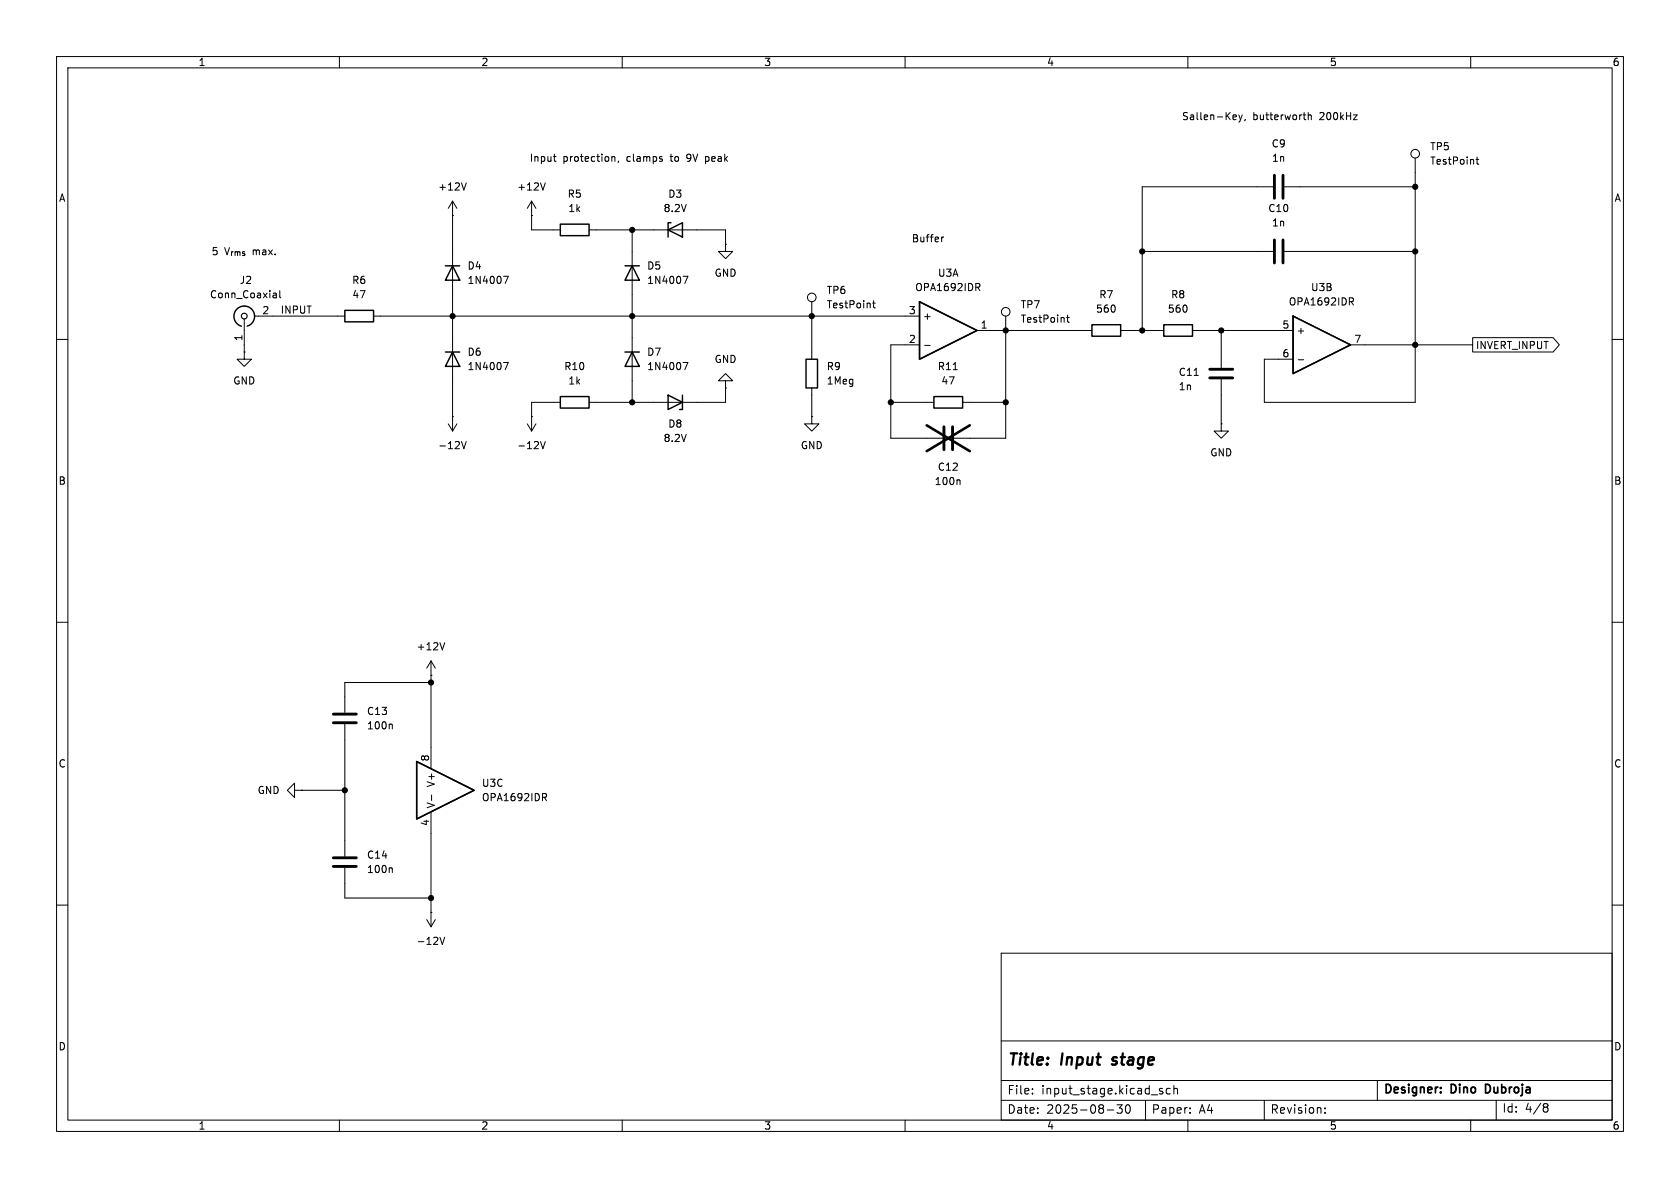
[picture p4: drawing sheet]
<svg xmlns="http://www.w3.org/2000/svg" width="297mm" height="210mm" viewBox="0 0 297 210" stroke-linecap="round" stroke-linejoin="round" font-family="sans-serif">
<g fill="none" stroke="#000" stroke-width=".18">
<path d="M10 10h277v190h-277zM12 12h273v186h-273zM60 10v2M110 10v2M160 10v2M210 10v2M231.3 19.9v1.3M260 10v2M80 38.1h.1M80 35.6v40.6M80 35.6l-.8 1.2M80 35.6l.8 1.2"/>
<path d="M82.4 32.3l-.4 1.3M94 38.1h.1M94 35.6v5h5.1M94 35.6l-.8 1.2M94 35.6l.7 1.2M96.4 32.3l-.4 1.3M97.8 27.7h.5M98 28.3l.3 .2M108.2 27.8l.1-.1h.4v.8M109.4 28.5l-.1 .2M116.9 28.1l.2 .2-.2 .2M116.9 27.7h.2"/>
<path d="M124.7 27.7v1.2M124.7 28.5h.2M124.9 27.7h-.2M218.2 20.3l.3 .1 .1 .2-.6 .1M218.5 21.1l-.3 .1M219 20.3l.3 .9M219.3 21.2l-.3 .4M219.6 20.3l-.3 .9M220.2 21.1l-.2 .2M225 33h-23.1v25.4M227.1 33h23.1M230.4 20.3h.5"/>
<path d="M230.7 21.2h.2M231.3 20.4l.2-.1 .3 .1v.8M250.2 27.9v43.2h-26.7v-7.6h5.1M260.9 28.2h.5M261.1 27.8v1l.3 .2M10 60h2M43.2 56.4v5.8M45 55.9h16M48.4 51.8h.3l.2 .2v.6M48.9 52.6h-.5M48.9 52.1l-.5 .1M49.5 51.4v1.1l.1 .1"/>
<path d="M66 55.9h96.6M89 48.8h.9l-.6 1.3M104.1 40.6h24.2v2.6M111.8 40.6v30.5M120.8 48.8h.8l-.5 1.3M128.3 43.2v1.3h1.2l-1.2 1.2-1.3-1.2h1.3M128.3 43.2h.1M143.5 53.3v10.2M154.3 53.6h.4M154.4 53.2v1l.3 .2M166.5 41.9v.8M166.8 41.9l-.3 .2"/>
<path d="M172.5 50.1h.5l.2 .3-.1 .3-.6 .1M172.7 58.4h20.3M172.8 50.8l.4 .6M177.8 55.9v21.6h-9.1M188.6 56.1h.4M188.7 55.7v1.1l.3 .2M198.1 58.4h7.6M201.9 44.5h23.1M210.8 58.4h17.8M215.9 58.4v6.6M227.1 44.5h23.1M238.5 52.6h.5l.3 .3-.1 .4h-.7"/>
<path d="M238.9 53.3l.4 .6M260.3 59.7h14.3l1.1 1.3-1.1 1.2h-14.3zM285 60h2M43.2 62.2v1.3h1.2l-1.2 1.3-1.3-1.3h1.3M43.2 62.2h.1M79.2 74.9l.8 1.3M80 73.7h.1M80.8 74.9l-.8 1.3M81.6 78l.4 1.3 .4-1.3M89 64.1h.9l-.6 1.2M93.2 74.9l.8 1.3M94 73.7h.1"/>
<path d="M94.7 74.9l-.7 1.3M95.6 78l.4 1.3 .4-1.3M99.1 71.1h-5.1v5.1M120.8 64.1h.8l-.5 1.2M128.3 67.3h1.2l-1.2-1.3-1.3 1.3h1.3v1.3M128.3 68.6h.1M128.3 68.6v2.5h-24.2M143.5 73.7v1.2h1.3l-1.3 1.3-1.3-1.3h1.3M143.5 73.7h.1M143.5 68.6v5.1M157.5 71.1h7.6M162.6 61h-5.1v16.5h9.1"/>
<path d="M163.5 61.1h.9M168.5 65.3h.7M170.2 71.1h7.6M211.1 66.4h.7M215.9 74.9v1.3h1.3l-1.3 1.3-1.3-1.3h1.3M215.9 74.9h.1M215.9 67.1v7.8M229.5 63.6h1M238.8 61h21.5M169.5 84.8l.2 .2v.7M10 110h2M76.2 119.4h.1"/>
<path d="M76.2 116.8v19.1M76.2 116.8l-.8 1.3M76.2 116.8l.8 1.3M78.6 113.6l-.4 1.3M285 110h2M52.1 139.7v-1.3l-1.3 1.3 1.3 1.3v-1.3h1.2M53.3 139.7h.1M53.3 139.7h7.7M61 128v23.4M69.2 128l.2 .2v.6M76.2 120.7h-15.2v5.3M10 160h2"/>
<path d="M61 153.4v5.4h15.2M69.2 153.4l.2 .2v.6M76.2 143.5v20.3M76.3 140.5v1M95.9 140.3h.5l.2 .2-.1 .4h-.6M96.2 140.9l.4 .6M285 160h2M75.4 162.6l.8 1.2M76.2 161.3h.1M77 162.6l-.8 1.2M77.8 165.7l.4 1.2 .4-1.2M177 168.5h108v29.5h-108z"/>
<path d="M60 198v2M110 198v2M160 198v2M177 191h108M177 184h108M177 194.5h108M182.5 193.3v.1M182.5 192.5v.1M195.7 196.2h1.2M197.5 195.3h.9l-.5 .6 .4 .1v.7l-.2 .1h-.4l-.2-.1M199.2 195.4l.1-.1a.81 .81 0 0 1 .6 .6 .81 .81 0 0 1-.3 .8l-.1 .1a.81 .81 0 0 1-.6-.6 .81 .81 0 0 1 .3-.8zM202.5 194.5v3.5"/>
<path d="M205.2 192.9l.3 .1 .1 .2-.2 .2h-.3M205.2 192.4l.3 .1M206.9 192.5l-.4-.1-.3 .3v.4l.1 .2h.6M207.5 192.5l.2-.1 .4 .1 .1 .9M207.5 191.9v1.5M210 198v2M210.4 196.7v.1M210.4 195.9v.1M223.5 194.5v3.5M234.2 196.7v.1M234.2 195.9v.1M243.5 191v3.5"/>
<path d="M260 198v2M264.5 194.5v3.5M273.1 195.1h.3l.3 .3-.3 .3M273.1 195.7h.3M273.4 195.7l.3 .3v.3l-.3 .3h-.3"/>
<circle cx="250.2" cy="27.2" r=".76"/>
<circle cx="143.5" cy="52.6" r=".76"/>
<circle cx="177.8" cy="55.1" r=".76"/>
</g>
<path d="M196.6 188.1l.1 .1M196.8 187l-.1 .3v.1" fill="none" stroke="#000" stroke-width=".4"/>
<path d="M254.7 193v.2M254.7 192.3v.1M263 191.7h-.4v1.5h.4" fill="none" stroke="#000" stroke-width=".3"/>
<path d="M225.3 31v4.1M226.8 31v4.1M225.3 42.4v4.1M226.8 42.4v4.1M166.9 75.4v4.1M168.4 75.4v4.1M213.9 66.8h4M213.9 65.3h4M58.9 127.8h4.1M58.9 126.2h4.1M58.9 153.2h4.1M58.9 151.6h4.1" fill="none" stroke="#000" stroke-width=".51"/>
<g fill="none" stroke="#000" stroke-width=".25">
<path d="M99.1 39.6h5v2.1h-5zM118.6 39.4h-.5v2.5M42.7 57.7a1.81 1.81 0 0 1-1-2.8 1.81 1.81 0 0 1 3 0 1.81 1.81 0 0 1-1 2.8M61 54.9h5v2h-5zM78.7 47h2.6M80 47l1.3 2.5h-2.6zM110.5 47h2.5M111.8 47l1.2 2.5h-2.5zM118.1 40.6l2.5-1.2v2.5zM162.6 53.3l10.1 5.1-10.1 5.1zM193 57.4h5.1v2h-5.1zM205.7 57.4h5.1v2h-5.1z"/>
<path d="M228.6 55.9l10.2 5.1-10.2 5zM78.7 62.2h2.6M80 62.2l1.3 2.6h-2.6zM99.1 70.1h5v2h-5zM110.5 62.2h2.5M111.8 62.2l1.2 2.6h-2.5zM118.1 69.9l2.5 1.2-2.5 1.3zM120.6 69.9v2.5h-.5M142.5 63.5h2v5.1h-2zM165.1 70.1h5.1v2h-5.1zM73.7 134.6l10.1 5.1-10.1 5.1z"/>
</g>
<path d="M163.8 75.2l7.6 4.6M171.4 75.2l-7.6 4.6" fill="none" stroke="#000" stroke-width=".46"/>
<circle cx="43.2" cy="55.9" r=".51" fill="none" stroke="#000" stroke-width=".2"/>
<g fill="#000" stroke="#000" stroke-width=".18">
<circle cx="250.2" cy="33" r=".46"/>
<circle cx="80" cy="55.9" r=".46"/>
<circle cx="111.8" cy="40.6" r=".46"/>
<circle cx="111.8" cy="55.9" r=".46"/>
<circle cx="143.5" cy="55.9" r=".46"/>
<circle cx="177.8" cy="58.4" r=".46"/>
<circle cx="201.9" cy="58.4" r=".46"/>
<circle cx="201.9" cy="44.5" r=".46"/>
<circle cx="215.9" cy="58.4" r=".46"/>
<circle cx="250.2" cy="44.5" r=".46"/>
<circle cx="111.8" cy="71.1" r=".46"/>
<circle cx="157.5" cy="71.1" r=".46"/>
<circle cx="177.8" cy="71.1" r=".46"/>
<circle cx="250.2" cy="61" r=".46"/>
<circle cx="61" cy="139.7" r=".46"/>
<circle cx="76.2" cy="120.7" r=".46"/>
<circle cx="76.2" cy="158.8" r=".46"/>
</g>
<g font-size="2.8">
<text x="178" y="188.9">Title:</text>
<text x="187.7" y="188.9">Input</text>
<text x="197.5" y="188.9">stage</text>
</g>
<g font-size="2.1">
<text x="178" y="197.1">Date:</text>
<text x="178" y="193.7">File:</text>
<text x="184.1" y="193.7">input_stage.kicad_sch</text>
<text x="185" y="197.1">2025-08-30</text>
<text x="203.5" y="197.1">Paper:</text>
<text x="211.9" y="197.1">A4</text>
<text x="224.5" y="197.1">Revision:</text>
<text x="244.5" y="193.7">Designer:</text>
<text x="256.6" y="193.7">Dino</text>
<text x="263.3" y="193.7">Dubroja</text>
<text x="265.5" y="196.9">Id:</text>
<text x="269.6" y="196.9">4/8</text>
</g>
<g font-size="1.8">
<text x="35" y="11.9">1</text>
<text x="85" y="11.9">2</text>
<text x="135" y="11.9">3</text>
<text x="185" y="11.9">4</text>
<text x="235" y="11.9">5</text>
<text x="285" y="11.9">6</text>
<text x="208.9" y="21.4">Sallen-Key,</text>
<text x="221.5" y="21.4">butterworth</text>
<text x="233.4" y="21.4">200kHz</text>
<text x="93.6" y="28.8">Input</text>
<text x="99.5" y="28.8">protection,</text>
<text x="110.9" y="28.8">clamps</text>
<text x="118.8" y="28.8">to</text>
<text x="121.9" y="28.8">9V</text>
<text x="125.4" y="28.8">peak</text>
<text x="224.7" y="26.3">C9</text>
<text x="224.8" y="28.8">1n</text>
<text x="252.7" y="26.8">TP5</text>
<text x="252.7" y="29.3">TestPoint</text>
<text x="10.3" y="35.9">A</text>
<text x="77.4" y="33.9">+12V</text>
<text x="91.3" y="33.9">+12V</text>
<text x="100.3" y="35.2">R5</text>
<text x="118" y="35.2">D3</text>
<text x="285.3" y="35.9">A</text>
<text x="100.4" y="37.7">1k</text>
<text x="117.2" y="37.7">8.2V</text>
<text x="224.1" y="37.7">C10</text>
<text x="224.8" y="40.2">1n</text>
<text x="37.3" y="45.3">5</text>
<text x="39.7" y="45.3">V_{rms}</text>
<text x="44.8" y="45.3">max.</text>
<text x="82.6" y="47.9">D4</text>
<text x="114.3" y="47.9">D5</text>
<text x="161.1" y="43">Buffer</text>
<text x="37" y="52.9">Conn_Coaxial</text>
<text x="42.3" y="50.4">J2</text>
<text x="62.2" y="50.4">R6</text>
<text x="62.2" y="52.9">47</text>
<text x="82.6" y="50.4">1N4007</text>
<text x="114.3" y="50.4">1N4007</text>
<text x="126.2" y="49.1">GND</text>
<text x="146.1" y="52.2">TP6</text>
<text x="161.7" y="51.7">OPA1692IDR</text>
<text x="165.7" y="49.1">U3A</text>
<text x="194.2" y="52.9">R7</text>
<text x="206.9" y="52.9">R8</text>
<text x="231.7" y="51.7">U3B</text>
<text x="46.3" y="55.6">2</text>
<text x="49.5" y="55.5">INPUT</text>
<text x="146.1" y="54.7">TestPoint</text>
<text x="160.6" y="55.6">3</text>
<text x="163.1" y="56.7">+</text>
<text x="173.3" y="58.2">1</text>
<text x="180.3" y="54.7">TP7</text>
<text x="180.3" y="57.3">TestPoint</text>
<text x="193.7" y="55.5">560</text>
<text x="206.4" y="55.5">560</text>
<text x="226.6" y="58.2">5</text>
<text x="227.7" y="54.2">OPA1692IDR</text>
<text x="229.1" y="59.3">+</text>
<text x="42.9" y="60.4" transform="rotate(-90 42.9 60.4)">1</text>
<text x="82.6" y="63.1">D6</text>
<text x="82.6" y="65.6">1N4007</text>
<text x="99.7" y="65.6">R10</text>
<text x="114.3" y="63.1">D7</text>
<text x="114.3" y="65.6">1N4007</text>
<text x="126.2" y="64.4">GND</text>
<text x="146.1" y="65.6">R9</text>
<text x="160.6" y="60.7">2</text>
<text x="165.7" y="65.6">R11</text>
<text x="226.6" y="63.2">6</text>
<text x="239.3" y="60.7">7</text>
<text x="260.8" y="61.9">INVERT_INPUT</text>
<text x="41.1" y="68.2">GND</text>
<text x="100.4" y="68.2">1k</text>
<text x="146.1" y="68.2">1Meg</text>
<text x="166.3" y="68.2">47</text>
<text x="208.3" y="69.2">1n</text>
<text x="208.3" y="66.6">C11</text>
<text x="118" y="75.8">D8</text>
<text x="77.4" y="79.6">-12V</text>
<text x="91.3" y="79.6">-12V</text>
<text x="117.2" y="78.3">8.2V</text>
<text x="141.5" y="79.6">GND</text>
<text x="165.7" y="83.4">C12</text>
<text x="213.9" y="80.9">GND</text>
<text x="10.3" y="85.9">B</text>
<text x="165.1" y="86">100n</text>
<text x="285.3" y="85.9">B</text>
<text x="73.6" y="115.2">+12V</text>
<text x="64.8" y="129.1">100n</text>
<text x="64.8" y="126.6">C13</text>
<text x="10.3" y="135.9">C</text>
<text x="75.9" y="134.7" transform="rotate(-90 75.9 134.7)">8</text>
<text x="285.3" y="135.9">C</text>
<text x="45.4" y="140.6">GND</text>
<text x="77.1" y="143" transform="rotate(-90 77.1 143)">V-</text>
<text x="77.1" y="139.3" transform="rotate(-90 77.1 139.3)">V+</text>
<text x="85.1" y="141.8">OPA1692IDR</text>
<text x="85.1" y="139.3">U3C</text>
<text x="75.9" y="146.1" transform="rotate(-90 75.9 146.1)">4</text>
<text x="64.8" y="154.5">100n</text>
<text x="64.8" y="152">C14</text>
<text x="73.6" y="167.2">-12V</text>
<text x="10.3" y="185.9">D</text>
<text x="285.3" y="185.9">D</text>
<text x="35" y="199.9">1</text>
<text x="85" y="199.9">2</text>
<text x="135" y="199.9">3</text>
<text x="185" y="199.9">4</text>
<text x="235" y="199.9">5</text>
<text x="285" y="199.9">6</text>
</g>
</svg>
